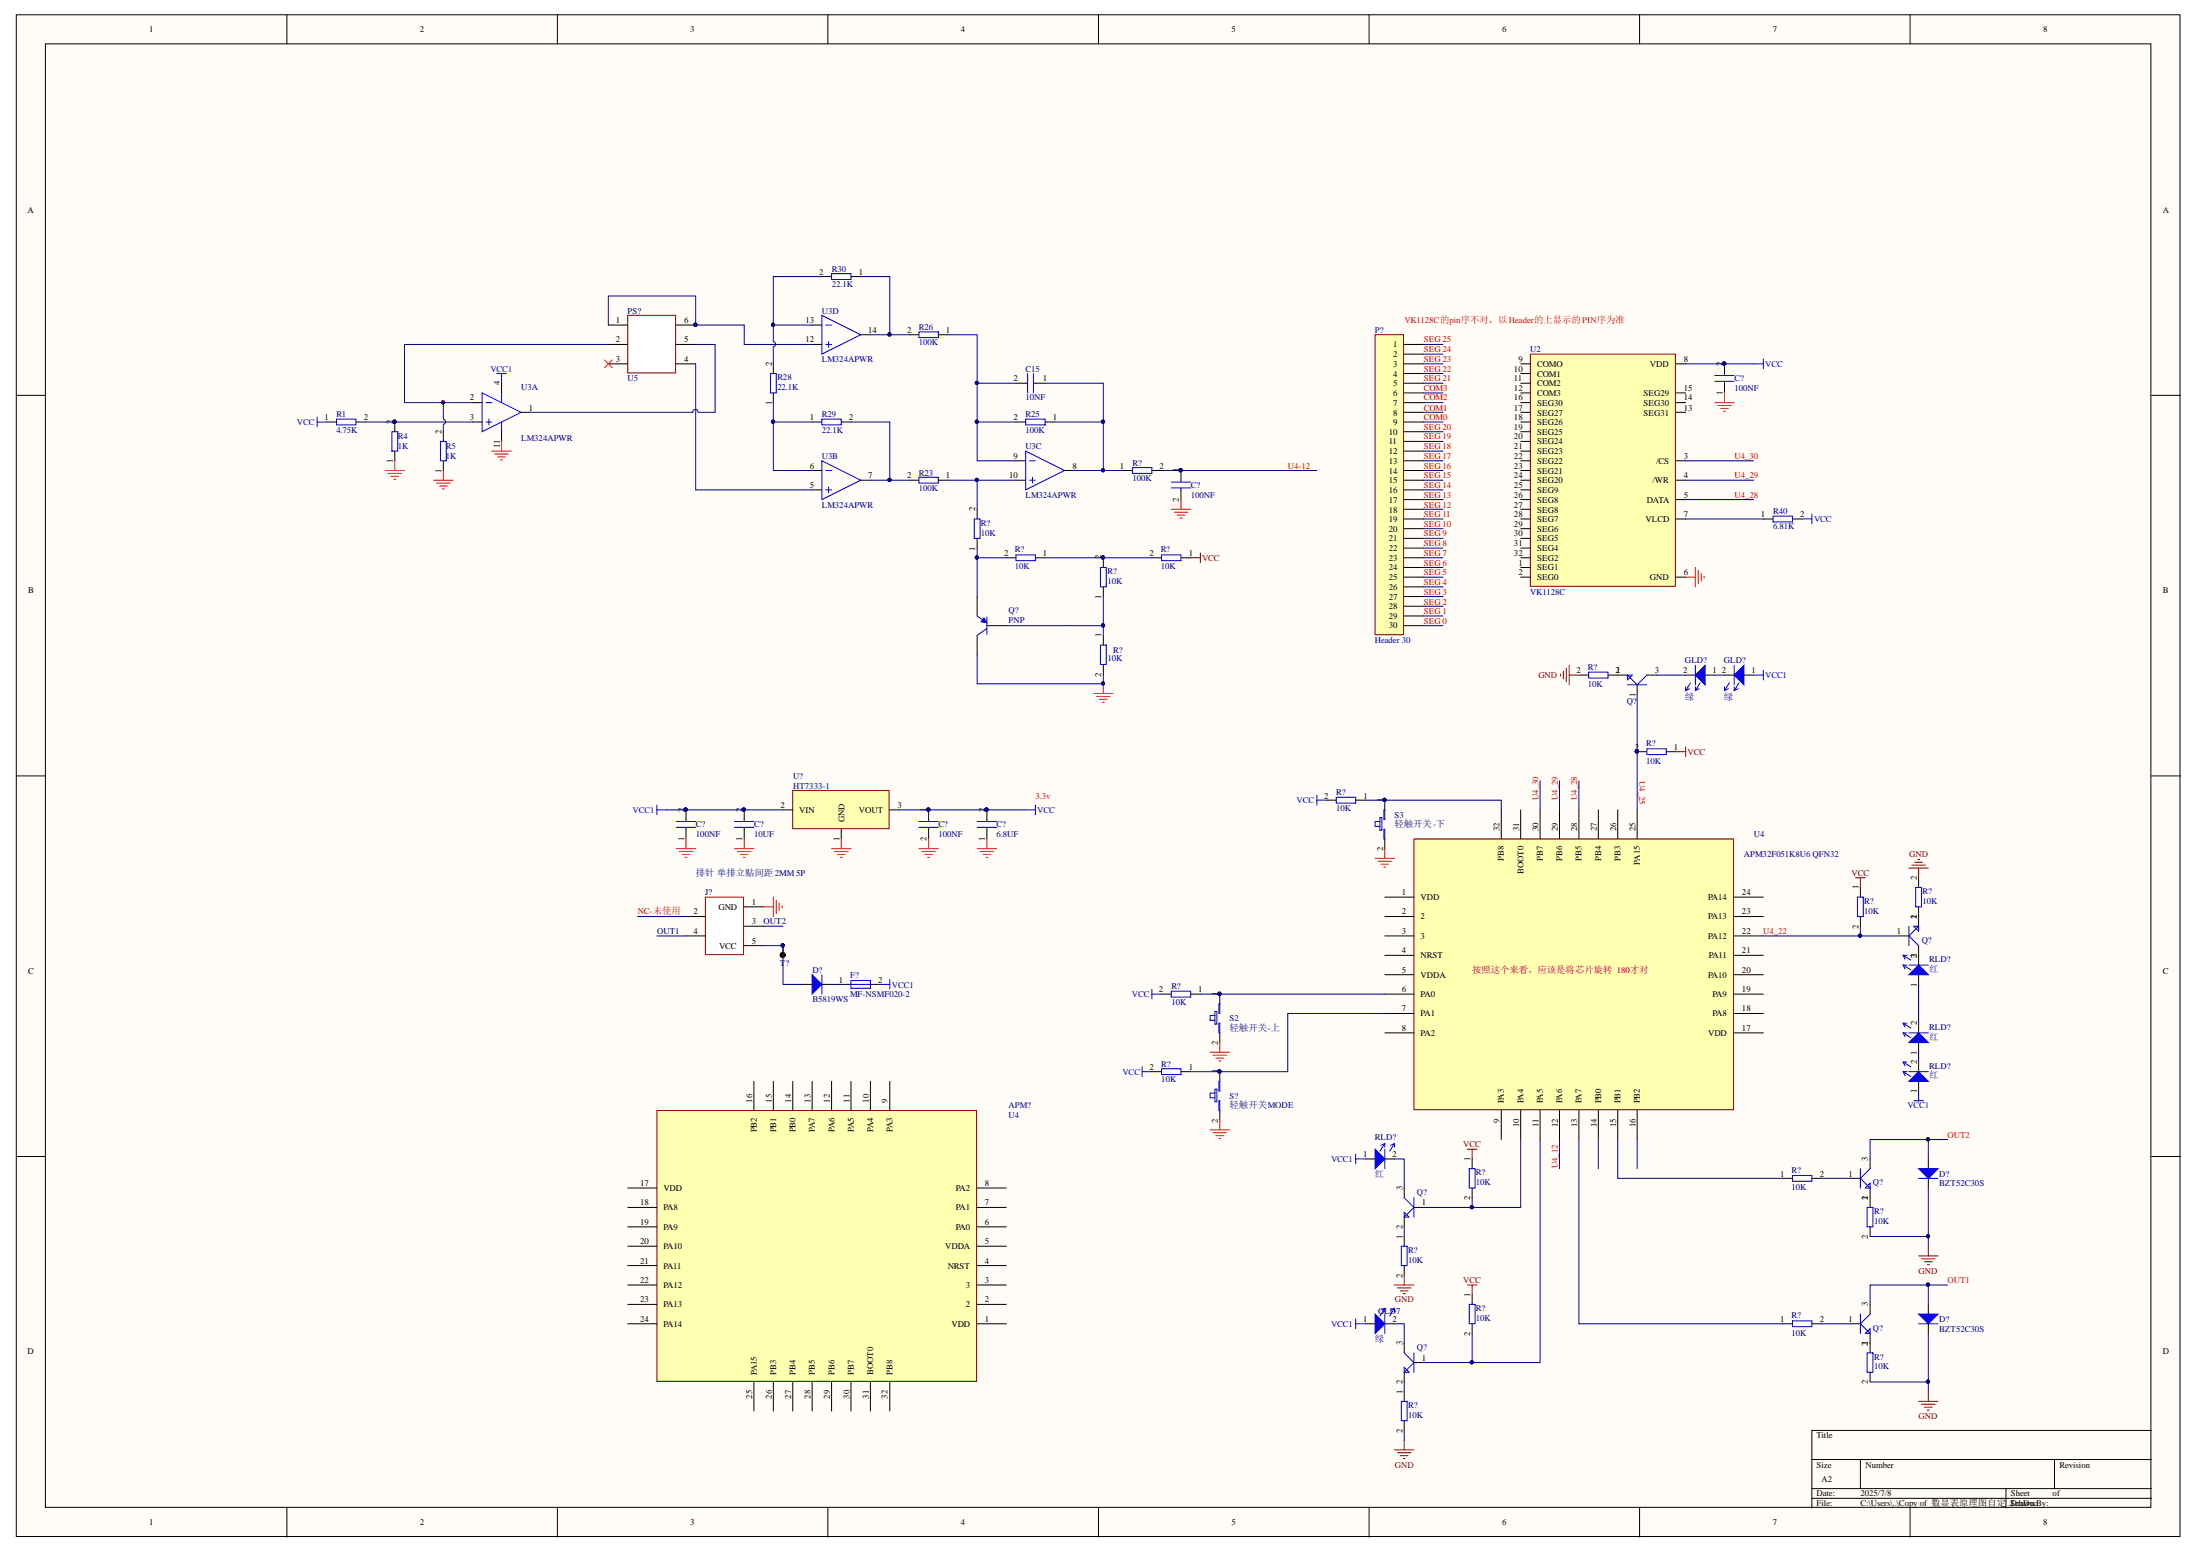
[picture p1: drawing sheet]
# Altium schematic sheet Copy of 数显表原理图自定.SchDoc
size A2

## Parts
(Parts that share a designator on the sheet are numbered #1, #2 ... from top to bottom, then left to right.)
APM32F051K8U6_QFN32  U4
APM?  U4
C15  10NF
C?#1  100NF
C?#2  100NF
C?#3  100NF
C?#4  100NF
C?#5  10UF
C?#6  6.8UF
D?#1  B5819WS
D?#2  BZT52C30S
D?#3  BZT52C30S
F?  MF-NSMF020-2
GLD7  绿
GLD?#1  绿
GLD?#2  绿
J?  排针 单排立贴间距2MM 5P
P?  Header 30  [HDR1X30]
PS?  U5
Q?#1  PNP  [SOT-23B_L]
Q?#2  2SC4617TLR  (value not drawn)
Q?#3  2SC4617TLR  (value not drawn)
Q?#4  2SC4617TLR  (value not drawn)
Q?#5  2SC4617TLR  (value not drawn)
Q?#6  2SC4617TLR  (value not drawn)
Q?#7  2SC4617TLR  (value not drawn)
R1  4.75K
R4  1K
R5  1K
R23  100K
R25  100K
R26  100K
R28  22.1K
R29  22.1K
R30  22.1K
R40  6.81K
R?#1  100K
R?#2  10K
R?#3  10K
R?#4  10K
R?#5  10K
R?#6  10K
R?#7  10K
R?#8  10K
R?#9  10K
R?#10  10K
R?#11  10K
R?#12  10K
R?#13  10K
R?#14  10K
R?#15  10K
R?#16  10K
R?#17  10K
R?#18  10K
R?#19  10K
R?#20  10K
R?#21  10K
RLD?#1  红
RLD?#2  红
RLD?#3  红
RLD?#4  红
S2  轻触开关-上
S3  轻触开关-下
S?  轻触开关MODE
T?  (no value)
U2  VK1128C
U3  LM324APWR  (parts A,B,C,D of 4)
U?  HT7333-1

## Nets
GND: C?#1.1 C?#2.2 C?#3.2 C?#4.1 C?#5.1 C?#6.1 D?#2.2 D?#3.2 J?.1(GND) Q?#1.1(C) R4.1 R5.1 R?#6.2 R?#7.2 R?#11.2 R?#16.2 R?#17.2 R?#20.2 R?#21.2 S2.2(A2) S3.2(A2) S?.2(A2) U2.6(GND) U3.11(GND) U?.1(GND)
VCC: C?#1.2 C?#3.1 C?#6.2 R1.1 R40.2 R?#4.1 R?#8.1 R?#9.2 R?#10.1 R?#12.2 R?#13.2 R?#14.1 R?#18.1 U2.8(VDD) U?.3(VOUT)
VCC1: C?#4.2 C?#5.2 F?.2 GLD7.1 GLD?#2.1 RLD?#3.1 RLD?#4.1 U3.4(VCC) U?.2(VIN)
COM0: P?.9
COM1: P?.8
COM2: P?.7
COM3: P?.6
NC-未使用: J?.2
SEG 0: P?.30
SEG 1: P?.29
SEG 2: P?.28
SEG 3: P?.27
SEG 4: P?.26
SEG 5: P?.25
SEG 6: P?.24
SEG 7: P?.23
SEG 8: P?.22
SEG 9: P?.21
SEG 10: P?.20
SEG 11: P?.19
SEG 12: P?.18
SEG 13: P?.17
SEG 14: P?.16
SEG 15: P?.15
SEG 16: P?.14
SEG 17: P?.13
SEG 18: P?.12
SEG 19: P?.11
SEG 20: P?.10
SEG 21: P?.5
SEG 22: P?.4
SEG 23: P?.3
SEG 24: P?.2
SEG 25: P?.1
U4-12: C?#2.1 R?#1.2
U4_28: U2.5(DATA)
U4_29: U2.4(/WR)
U4_30: U2.3(/CS)
NetAPM32F051K8U6_QFN32_6: APM32F051K8U6_QFN32.6(PA0) R?#12.1 S2.1(A1)
NetAPM32F051K8U6_QFN32_7: APM32F051K8U6_QFN32.7(PA1) R?#13.1 S?.1(A1)
NetAPM32F051K8U6_QFN32_10: APM32F051K8U6_QFN32.10(PA4) Q?#5.1(B) R?#14.2
NetAPM32F051K8U6_QFN32_11: APM32F051K8U6_QFN32.11(PA5) Q?#7.1(B) R?#18.2
NetAPM32F051K8U6_QFN32_13: APM32F051K8U6_QFN32.13(PA7) R?#19.1
NetAPM32F051K8U6_QFN32_15: APM32F051K8U6_QFN32.15(PB1) R?#15.1
NetAPM32F051K8U6_QFN32_22: APM32F051K8U6_QFN32.22(PA12) Q?#3.1(B) R?#10.2
NetAPM32F051K8U6_QFN32_25: APM32F051K8U6_QFN32.25(PA15) Q?#2.1(B) R?#8.2
NetAPM32F051K8U6_QFN32_32: APM32F051K8U6_QFN32.32(PB8) R?#9.1 S3.1(A1)
NetC15_1: C15.1 R25.1 R?#1.1 U3.8(OUT)
NetC15_2: C15.2 R25.2 R26.1 U3.9(-)
NetD?#1_1: D?#1.1 J?.5(VCC) T?.1
NetD?#1_2: D?#1.2 F?.1
NetD?#2_1: D?#2.1 Q?#4.3(C)
NetD?#3_1: D?#3.1 Q?#6.3(C)
NetGLD7_2: GLD7.2 Q?#7.3(C)
NetGLD?#1_1: GLD?#1.1 GLD?#2.2
NetGLD?#1_2: GLD?#1.2 Q?#2.3(C)
NetPS?_1: PS?.1 PS?.6 U3.12(+)
NetPS?_2: PS?.2 R5.2 U3.2(-)
NetPS?_4: PS?.4 U3.5(+)
NetPS?_5: PS?.5 U3.1(OUT)
NetQ?#1_2: Q?#1.2(B) R?#5.1 R?#6.1
NetQ?#1_3: Q?#1.3(E) R?#2.1 R?#3.2
NetQ?#2_2: Q?#2.2(E) R?#7.1
NetQ?#3_2: Q?#3.2(E) R?#11.1
NetQ?#3_3: Q?#3.3(C) RLD?#1.2
NetQ?#4_1: Q?#4.1(B) R?#15.2
NetQ?#4_2: Q?#4.2(E) R?#16.1
NetQ?#5_2: Q?#5.2(E) R?#17.1
NetQ?#5_3: Q?#5.3(C) RLD?#4.2
NetQ?#6_1: Q?#6.1(B) R?#19.2
NetQ?#6_2: Q?#6.2(E) R?#20.1
NetQ?#7_2: Q?#7.2(E) R?#21.1
NetR1_2: R1.2 R4.2 U3.3(+)
NetR23_1: R23.1 R?#2.2 U3.10(+)
NetR23_2: R23.2 R29.2 U3.7(OUT)
NetR26_2: R26.2 R30.1 U3.14(OUT)
NetR28_1: R28.1 R29.1 U3.6(-)
NetR28_2: R28.2 R30.2 U3.13(-)
NetR40_1: R40.1 U2.7(VLCD)
NetR?#3_1: R?#3.1 R?#4.2 R?#5.2
NetRLD?#1_1: RLD?#1.1 RLD?#2.2
NetRLD?#2_1: RLD?#2.1 RLD?#3.2

Not connected (* = marked no-connect by the designer): APM32F051K8U6_QFN32 1(VDD) 2 3 4(NRST) 5(VDDA) 8(PA2) 9(PA3) 12(PA6) 14(PB0) 16(PB2) 17(VDD) 18(PA8) 19(PA9) 20(PA10) 21(PA11) 23(PA13) 24(PA14) 26(PB3) 27(PB4) 28(PB5) 29(PB6) 30(PB7) 31(BOOT0); APM? 1(VDD) 2 3 4(NRST) 5(VDDA) 6(PA0) 7(PA1) 8(PA2) 9(PA3) 10(PA4) 11(PA5) 12(PA6) 13(PA7) 14(PB0) 15(PB1) 16(PB2) 17(VDD) 18(PA8) 19(PA9) 20(PA10) 21(PA11) 22(PA12) 23(PA13) 24(PA14) 25(PA15) 26(PB3) 27(PB4) 28(PB5) 29(PB6) 30(PB7) 31(BOOT0) 32(PB8); J? 3 4; PS? 3*; U2 1(SEG1) 2(SEG0) 9(COMO) 10(COM1) 11(COM2) 12(COM3) 13(SEG31) 14(SEG30) 15(SEG29) 16(SEG30) 17(SEG27) 18(SEG26) 19(SEG25) 20(SEG24) 21(SEG23) 22(SEG22) 23(SEG21) 24(SEG20) 25(SEG9) 26(SEG8) 27(SEG8) 28(SEG7) 29(SEG6) 30(SEG5) 31(SEG4) 32(SEG2)

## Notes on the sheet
- (near P?) VK1128C的pin序不对，以Header的上显示的PIN序为准
- U4_25
- U4_30
- U4_29
- U4_28
- OUT2
- (near J?) OUT1
- (near APM32F051K8U6_QFN32) 按照这个来看，应该是将芯片旋转180才对
- (near APM32F051K8U6_QFN32) U4_22
- (near APM32F051K8U6_QFN32) U4_12
- (near D?#2) OUT2
- (near D?#3) OUT1
- Labels drawn without touching a wire or pin: 3.3v
